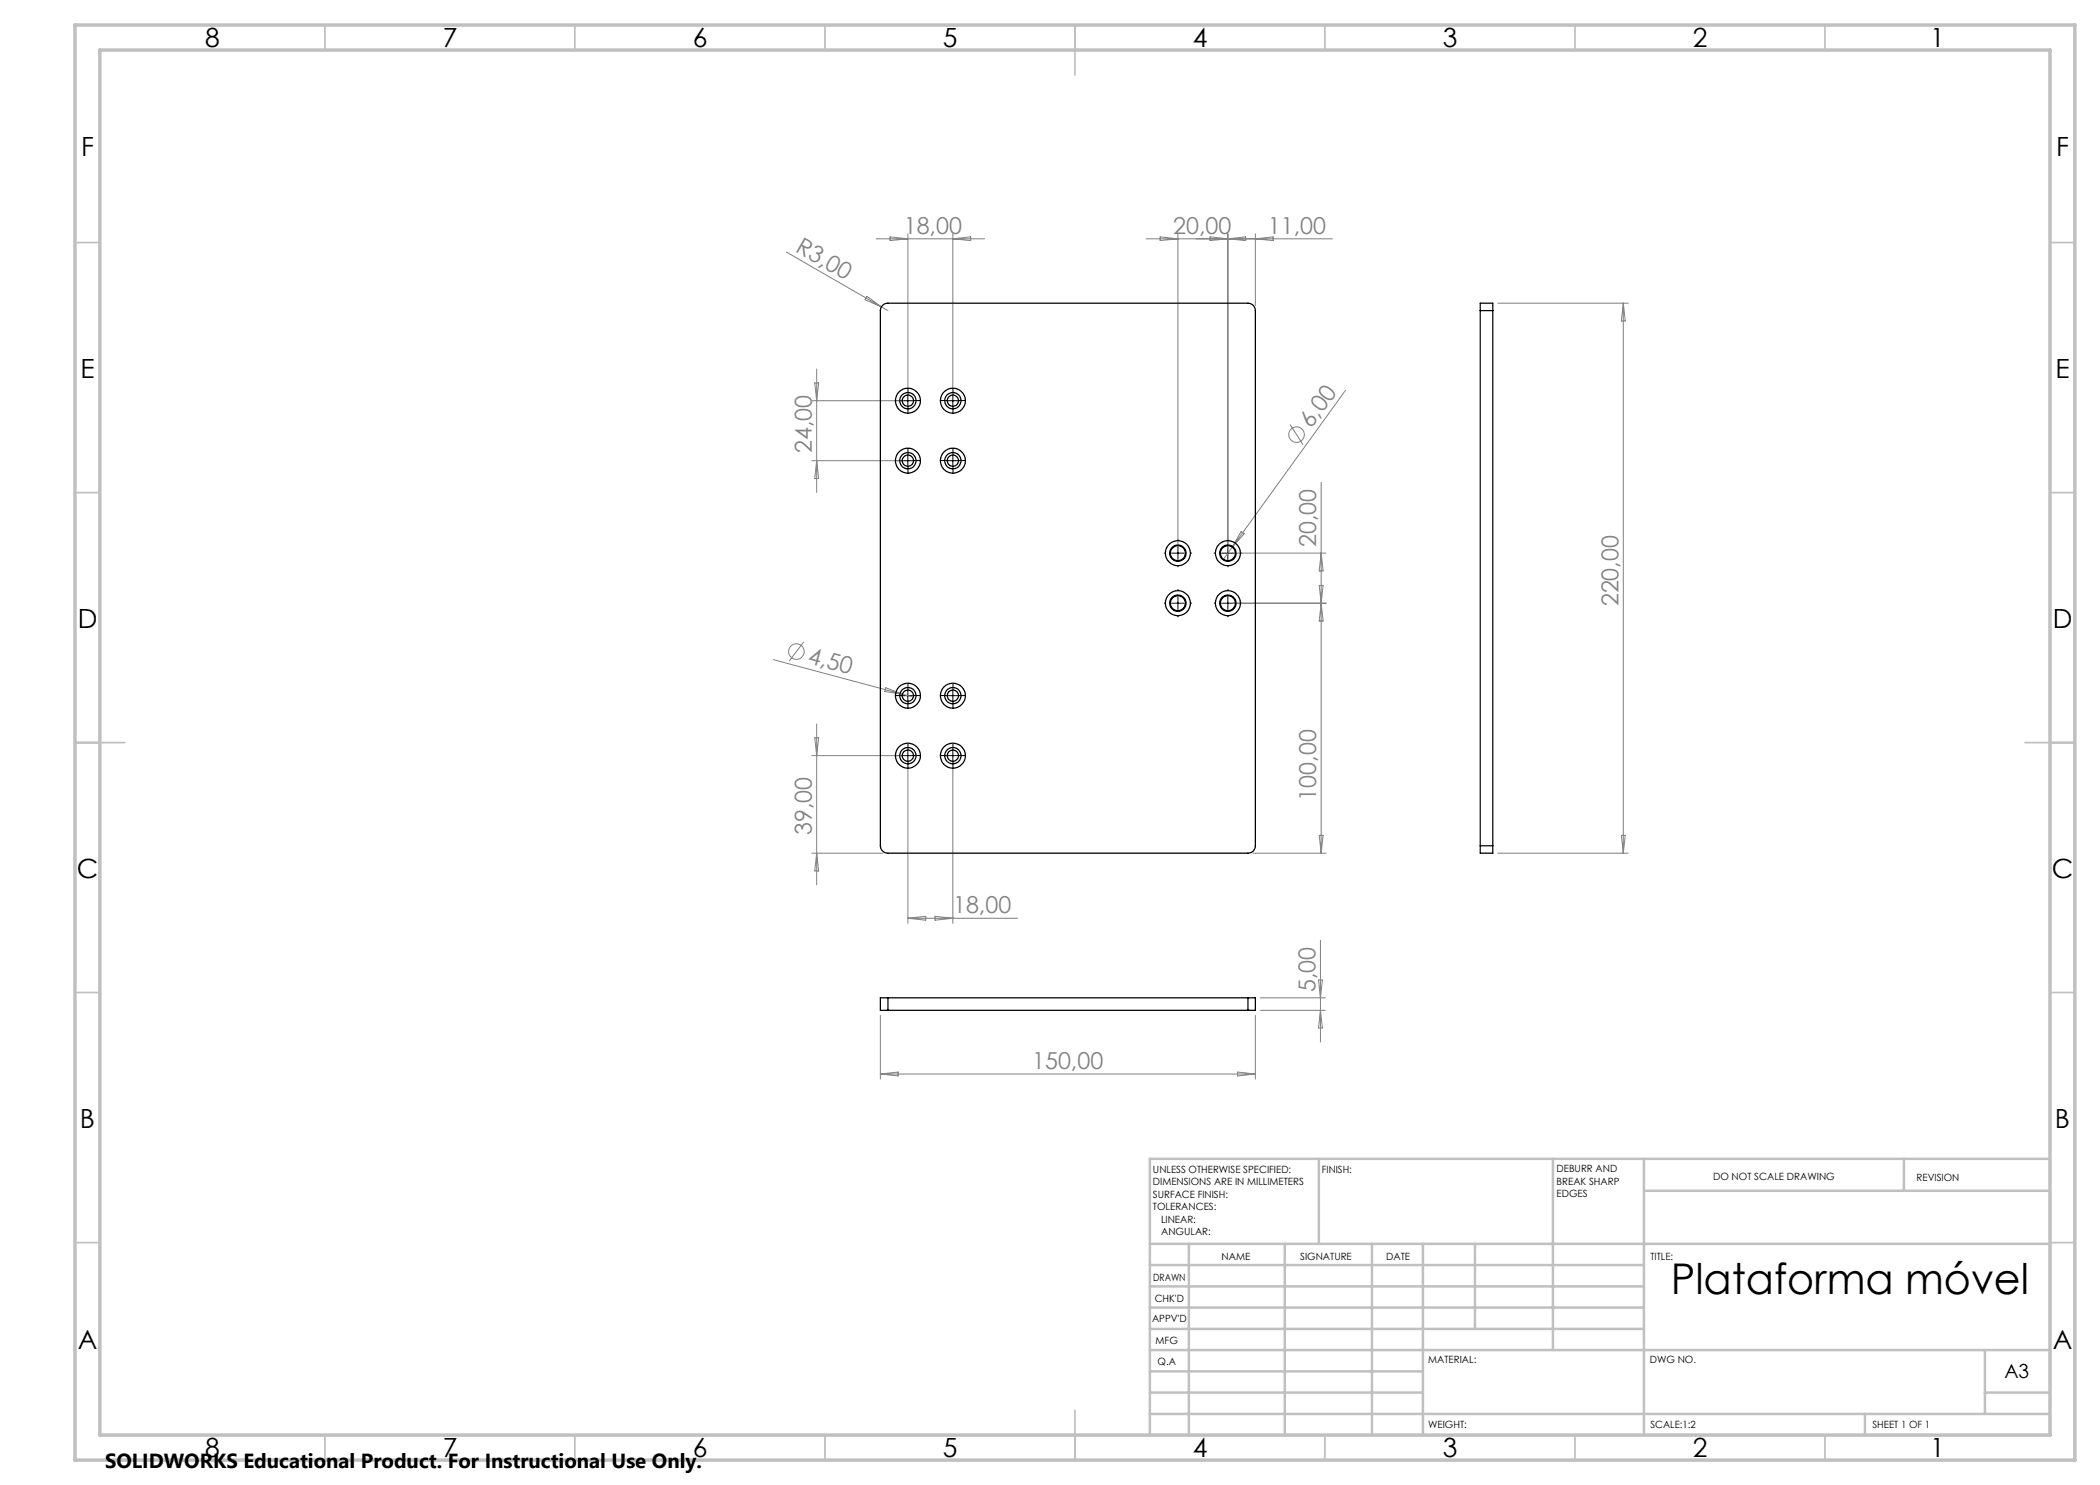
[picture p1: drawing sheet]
<svg xmlns="http://www.w3.org/2000/svg" width="420mm" height="297mm" viewBox="0 0 420 297" stroke-linecap="round" stroke-linejoin="round" font-family="sans-serif">
<g fill="none" stroke="#808080" stroke-width=".2">
<path d="M157.3 50.4l19 11M173.4 59.3l2.9 2.1-3.3-1.5zM175.2 47.8h21.7M178 47.4l3.6 .4-3.6 .3zM181.6 46.7v32.4M190.6 46.7v32.4M190.6 47.8l3.5-.4v.7zM229.2 47.8h37.3M232 47.4l3.6 .4-3.6 .3zM235.6 46.7v62.9M242 47.4l3.6 .4-3.6 .3zM245.6 46.7v62.9"/>
<path d="M245.6 47.8l3.5-.4v.7zM251.1 46.7v14.4M251.1 47.8l3.5-.4v.7zM162.9 76.6h.8l-.4 3.5zM163.3 73.8v24.7M176.3 61.4l1.3 .7M269.1 78.1l-22.6 31.3M299.5 60.6h26.1M324.7 60.6v110M324.7 60.6l.3 3.6h-.7zM162.3 80.1h18.3M162.3 92.1h18.3"/>
<path d="M163.3 92.1l.4 3.6h-.8zM258 84.9l2.6 4M264.2 96.5v74.1M246.5 109.4l-1.8 2.5M246.6 110.6h18.6M248.2 106.3l.6 .4-2.3 2.7zM263.8 117.1l.8 7.1h-.8l.8-7.1zM264.2 110.6l.4 3.6h-.8zM154.7 131.9l25.8 6.9M160.7 128.4l-2.9 3.8M177.2 137.5l3.3 1.3-3.5-.5zM180.5 138.8l2.2 .6"/>
<path d="M246.6 120.6h18.6M162.3 151.1h18.3M162.9 147.6h.8l-.4 3.5zM163.3 144.8v32.2M181.6 152.1v32.6M190.6 152.1v32.6M162.3 170.6h14.3M163.3 170.6l.4 3.6h-.8zM250.6 170.6h14.6M263.8 167.1h.8l-.4 3.5zM299.5 170.6h26.1M324.3 167.1h.7l-.3 3.5z"/>
<path d="M181.6 183.7h21.9M181.6 183.7l3.5-.4v.7zM187 183.3l3.6 .4-3.6 .3zM252.1 199.6h13M263.7 196h.8l-.4 3.6zM264.1 188.1v20.3M176.1 203.1v12.7M176.1 214.8h75M176.1 214.8l3.5-.4v.8zM247.5 214.4l3.6 .4-3.6 .4zM251.1 203.1v12.7M252.1 202.1h13"/>
<path d="M264.1 202.1l.4 3.5h-.8z"/>
<circle cx="259.3" cy="86.9" r="1.56"/>
<circle cx="159.3" cy="130.3" r="1.56"/>
</g>
<g fill="none" stroke="#000" stroke-width=".2" stroke-dasharray="15.2 1.3 1.3 1.3">
<path d="M181.6 78.9v-1.2M190.6 78.9v-1.2M180.3 92.1h-1.1M180.3 80.1h-1.1M181.6 90.9v-1.2M181.6 93.4v1.1M181.6 81.4v1.1M182.8 92.1h1.2M182.8 80.1h1.2M189.3 80.1h-1.1M189.3 92.1h-1.1M190.6 81.4v1.1"/>
<path d="M190.6 90.9v-1.2M190.6 93.4v1.1M191.8 80.1h1.2M191.8 92.1h1.2M233.1 110.6h-.3M235.6 118.1v-.2M235.6 108.1v-.2M235.6 113.1v.3M238.1 110.6h.2M243.1 110.6h-.3M245.6 108.1v-.2M245.6 113.1v.3"/>
<path d="M245.6 118.1v-.2M248.1 110.6h.2M180.3 139.1h-1.1M181.6 137.9v-1.2M182.8 139.1h1.2M189.3 139.1h-1.1M190.6 137.9v-1.2M191.8 139.1h1.2M233.1 120.6h-.3M235.6 123.1v.3M238.1 120.6h.2M243.1 120.6h-.3"/>
<path d="M245.6 123.1v.3M248.1 120.6h.2M180.3 151.1h-1.1M181.6 140.4v1.1M181.6 149.9v-1.2M181.6 152.4v1.1M182.8 151.1h1.2M189.3 151.1h-1.1M190.6 149.9v-1.2M190.6 152.4v1.1M190.6 140.4v1.1M191.8 151.1h1.2"/>
</g>
<g fill="none" stroke="#000" stroke-width=".2">
<path d="M181.6 78.9v2.5M190.6 78.9v2.5M180.3 92.1h2.5M180.3 80.1h2.5M181.6 90.9v2.5M189.3 92.1h2.5M189.3 80.1h2.5M190.6 90.9v2.5M234.3 110.6h2.5M235.6 109.4v2.5M235.6 119.4v2.5M244.3 110.6h2.5"/>
<path d="M245.6 109.4v2.5M245.6 119.4v2.5M180.3 139.1h2.5M181.6 137.9v2.5M189.3 139.1h2.5M190.6 137.9v2.5M234.3 120.6h2.5M244.3 120.6h2.5M180.3 151.1h2.5M181.6 149.9v2.5M189.3 151.1h2.5M190.6 149.9v2.5"/>
</g>
<g fill="none" stroke="#c0c0c0" stroke-width=".35">
<path d="M65 5v5M115 5v5M165 5v5M215 5v10M265 5v5M315 5v5M365 5v5M15 48.5h5M410 48.5h5M15 98.5h5M410 98.5h5M15 148.5h10"/>
<path d="M405 148.5h10M15 198.5h5M410 198.5h5M15 248.5h5M410 248.5h5M65 287v5M115 287v5M165 287v5M215 282v10M265 287v5M315 287v5M365 287v5"/>
</g>
<g fill="none" stroke="#c0c0c0" stroke-width=".5">
<path d="M263.8 231.8v17M310.6 231.8v38.2M328.8 231.8v55.2M328.8 238.2h81.2M380.8 231.8v6.4M410 231.8h-180v55.2M230 248.8h180M230 257.3h98.8M230 253h98.8M237.8 248.8v38.2M257 248.8v38.2M274.4 248.8v38.2"/>
<path d="M284.6 248.8v38.2M295 248.8v17M230 265.8h98.8M230 261.5h98.8M230 278.5h54.6M230 274.3h54.6M230 270h180M397 278.5h13M397 270v12.8M230 282.8h180M373 282.8v4.2"/>
</g>
<path d="M15 5h400v287h-400zM20 10h390v277h-390z" fill="none" stroke="#c0c0c0" stroke-width=".7"/>
<g fill="none" stroke="#000" stroke-width=".25">
<path d="M176.5 61.1l.5-.4 .6-.1h72a1.45 1.45 0 0 1 1.5 1.5v107.1a1.45 1.45 0 0 1-1.5 1.4h-72a1.51 1.51 0 0 1-1.5-1.4v-107.1l.1-.5zM296.1 62.1v-1.5h2.5v1.5M296.1 62.1h2.5M296.1 62.1v107.1M298.6 62.1v107.1M296.1 169.2v1.4h2.5v-1.4M296.1 169.2h2.5M177.6 199.6h-1.5v2.5h1.5M177.6 199.6v2.5M177.6 199.6h72M249.6 199.6h1.5v2.5h-1.5M249.6 199.6v2.5"/>
<path d="M177.6 202.1h72"/>
<circle cx="181.6" cy="80.1" r="1.13"/>
<circle cx="181.6" cy="80.1" r="1.63"/>
<circle cx="181.6" cy="80.1" r="2.51"/>
<circle cx="181.6" cy="92.1" r="2.51"/>
<circle cx="181.6" cy="92.1" r="1.13"/>
<circle cx="181.6" cy="92.1" r="1.63"/>
<circle cx="190.6" cy="80.1" r="1.13"/>
<circle cx="190.6" cy="80.1" r="1.63"/>
<circle cx="190.6" cy="80.1" r="2.51"/>
<circle cx="190.6" cy="92.1" r="2.51"/>
<circle cx="190.6" cy="92.1" r="1.13"/>
<circle cx="190.6" cy="92.1" r="1.63"/>
<circle cx="235.6" cy="110.6" r="2.49"/>
<circle cx="235.6" cy="110.7" r="1.63"/>
<circle cx="235.6" cy="110.6" r="1.51"/>
<circle cx="245.6" cy="110.6" r="2.5"/>
<circle cx="245.6" cy="110.6" r="1.64"/>
<circle cx="245.6" cy="110.6" r="1.5"/>
<circle cx="181.6" cy="139.1" r="1.62"/>
<circle cx="181.6" cy="139.1" r="1.13"/>
<circle cx="181.6" cy="139.1" r="2.5"/>
<circle cx="190.6" cy="139.1" r="1.62"/>
<circle cx="190.6" cy="139.1" r="1.13"/>
<circle cx="190.6" cy="139.1" r="2.5"/>
<circle cx="235.6" cy="120.6" r="2.5"/>
<circle cx="235.6" cy="120.6" r="1.5"/>
<circle cx="235.6" cy="120.6" r="1.63"/>
<circle cx="245.6" cy="120.6" r="2.51"/>
<circle cx="245.6" cy="120.6" r="1.49"/>
<circle cx="245.6" cy="120.6" r="1.64"/>
<circle cx="181.6" cy="151.2" r="1.63"/>
<circle cx="181.6" cy="151.1" r="1.13"/>
<circle cx="181.6" cy="151.1" r="2.5"/>
<circle cx="190.6" cy="151.2" r="1.63"/>
<circle cx="190.6" cy="151.1" r="1.13"/>
<circle cx="190.6" cy="151.1" r="2.5"/>
</g>
<text font-size="8.5" x="334.2" y="258.8">Plataforma móvel</text>
<g font-size="5.3">
<text x="41" y="9.5">8</text>
<text x="88.5" y="9.5">7</text>
<text x="138.5" y="9.5">6</text>
<text x="188.5" y="9.5">5</text>
<text x="238.5" y="9.5">4</text>
<text x="288.5" y="9.5">3</text>
<text x="338.5" y="9.5">2</text>
<text x="386" y="9.5">1</text>
<text x="16.2" y="31.3">F</text>
<text x="411.2" y="31.3">F</text>
<text x="16.1" y="75.5">E</text>
<text x="411.1" y="75.5">E</text>
<text x="15.5" y="125.5">D</text>
<text x="410.5" y="125.5">D</text>
<text x="15.4" y="175.5">C</text>
<text x="410.4" y="175.5">C</text>
<text x="16" y="225.5">B</text>
<text x="411" y="225.5">B</text>
<text x="15.5" y="269.8">A</text>
<text x="410.5" y="269.8">A</text>
<text x="41" y="291.5">8</text>
<text x="88.5" y="291.5">7</text>
<text x="138.5" y="291.5">6</text>
<text x="188.5" y="291.5">5</text>
<text x="238.5" y="291.5">4</text>
<text x="288.5" y="291.5">3</text>
<text x="338.5" y="291.5">2</text>
<text x="386" y="291.5">1</text>
</g>
<g font-size="4.7" fill="#808080">
<text x="180.8" y="46.7">18,00</text>
<text x="234.6" y="46.7">20,00</text>
<text x="253.6" y="46.7">11,00</text>
<text x="158.9" y="50.2" transform="rotate(30 158.9 50.2)">R3,00</text>
<text x="262.2" y="85.8" transform="rotate(-54 262.2 85.8)">6,00</text>
<text x="162.3" y="90.6" transform="rotate(-90 162.3 90.6)">24,00</text>
<text x="263.2" y="109.4" transform="rotate(-90 263.2 109.4)">20,00</text>
<text x="323.7" y="121.3" transform="rotate(-90 323.7 121.3)">220,00</text>
<text x="161.3" y="132.6" transform="rotate(15 161.3 132.6)">4,50</text>
<text x="263.2" y="160.1" transform="rotate(-90 263.2 160.1)">100,00</text>
<text x="162.3" y="167.1" transform="rotate(-90 162.3 167.1)">39,00</text>
<text x="190.6" y="182.6">18,00</text>
<text x="263.1" y="198.4" transform="rotate(-90 263.1 198.4)">5,00</text>
<text x="206.4" y="213.8">150,00</text>
</g>
<text font-size="4.1" x="21" y="293.7">SOLIDWORKS Educational Product. For Instructional Use Only.</text>
<text font-size="3.9" x="400.9" y="275.5">A3</text>
<g font-size="2">
<text x="230.6" y="234.6">UNLESS OTHERWISE SPECIFIED:</text>
<text x="230.6" y="237.1">DIMENSIONS ARE IN MILLIMETERS</text>
<text x="230.6" y="239.6">SURFACE FINISH:</text>
<text x="264.4" y="234.6">FINISH:</text>
<text x="311.3" y="234.5">DEBURR AND</text>
<text x="311.3" y="237">BREAK SHARP</text>
<text x="311.3" y="239.5">EDGES</text>
<text x="342.6" y="236">DO NOT SCALE DRAWING</text>
<text x="383.3" y="236.2">REVISION</text>
<text x="230.6" y="242.1">TOLERANCES:</text>
<text x="232.2" y="244.6">LINEAR:</text>
<text x="232.2" y="247.1">ANGULAR:</text>
<text x="244.3" y="252">NAME</text>
<text x="260" y="251.9">SIGNATURE</text>
<text x="277.2" y="251.9">DATE</text>
<text x="330.1" y="251.9">TITLE:</text>
<text x="230.6" y="256.1">DRAWN</text>
<text x="230.9" y="260.3">CHK'D</text>
<text x="230.4" y="264.4">APPV'D</text>
<text x="231.1" y="268.8">MFG</text>
<text x="231.5" y="273">Q.A</text>
<text x="285.6" y="272.5">MATERIAL:</text>
<text x="330" y="272.5">DWG NO.</text>
<text x="285.6" y="285.5">WEIGHT:</text>
<text x="330.1" y="285.6">SCALE:1:2</text>
<text x="374.5" y="285.6">SHEET 1 OF 1</text>
</g>
</svg>
